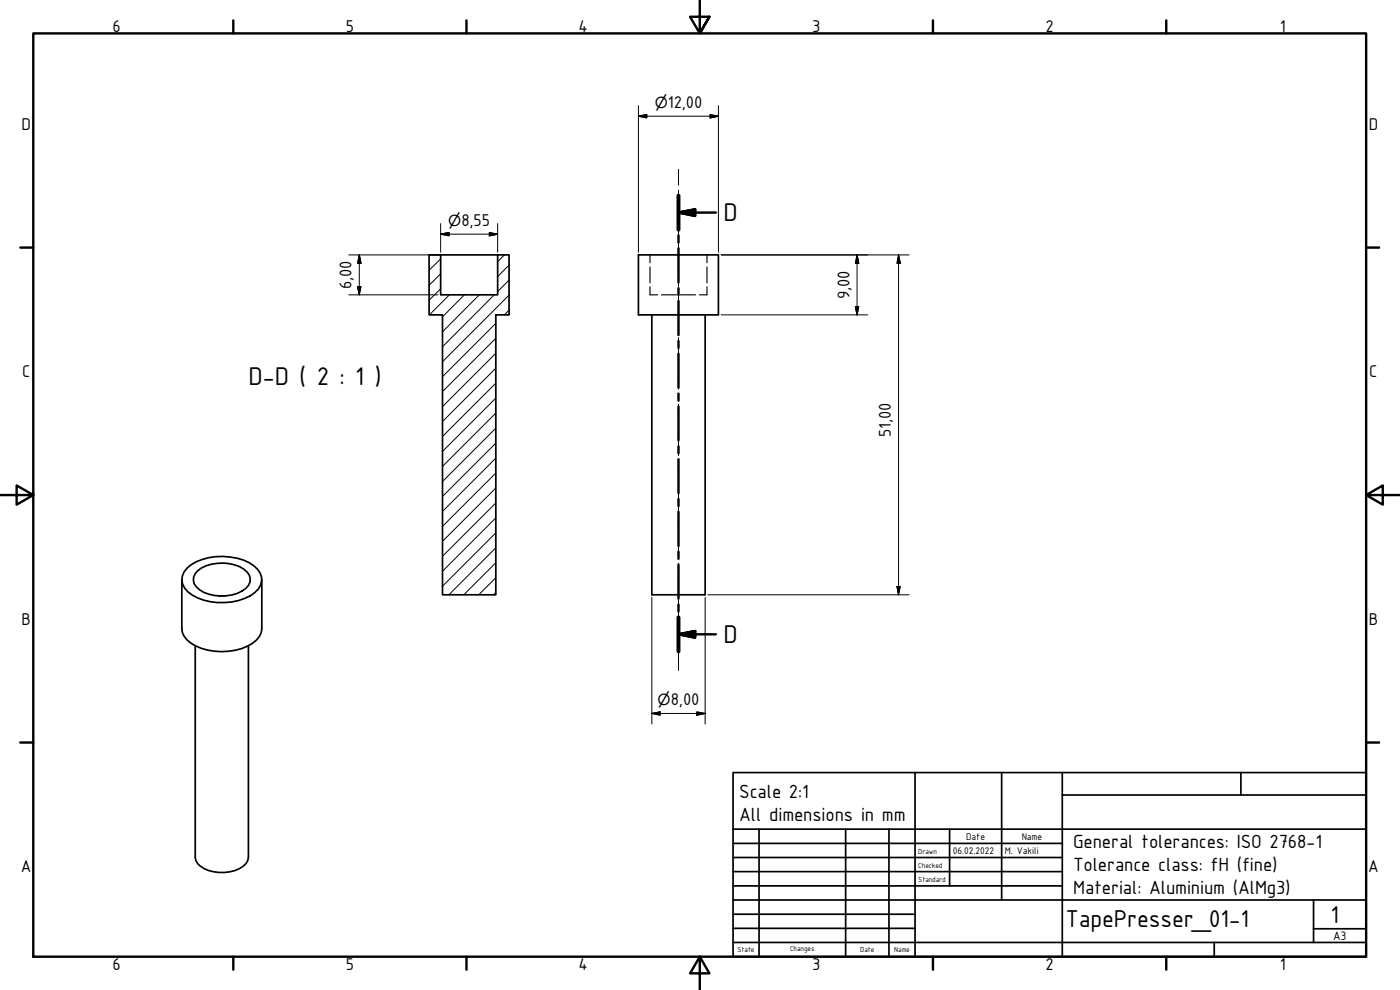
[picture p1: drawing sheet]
<svg xmlns="http://www.w3.org/2000/svg" width="420mm" height="297mm" viewBox="0 0 420 297" stroke-linecap="round" stroke-linejoin="round" font-family="sans-serif">
<!-- layer: Hatch (ISO) -->
<g fill="none" stroke="#000" stroke-width=".3">
<path d="M128.9 76.5l-.1 .1M132.2 77.7l-3.4 3.4M151.4 76.5l-2 2M152.8 79.5l-3.4 3.5M132.2 86.6l-3.4 3.5M132.2 82.2l-3.4 3.4M134.9 88.5l-6 6M139.4 88.5l-6.6 6.6M143.8 88.5l-11 11.1M148.3 88.5l-15.5 15.5M148.8 97l-16 16M152.8 93l-1.5 1.5"/>
<path d="M152.8 88.5l-20 20M152.8 84l-3.4 3.5M148.8 119.5l-16 16M148.8 115l-16 16M148.8 110.5l-16 16M148.8 106l-16 16M148.8 101.5l-16 16M148.8 137.4l-16 16M148.8 133l-16 16M148.8 128.5l-16 16M148.8 123.9l-16 16M148.8 159.9l-16 16"/>
<path d="M148.8 155.4l-16 16M148.8 150.9l-16 16M148.8 146.4l-16 16M148.8 141.9l-16 16M148.8 177.8l-.6 .7M148.8 173.3l-5.1 5.2M148.8 168.9l-9.6 9.6M148.8 164.4l-14.1 14.1"/>
</g>
<!-- layer: Hidden (ISO) -->
<path d="M195.1 76.5v2.4M212.2 76.5v2.4M195.1 86v2.5h2.3M195.1 80.1v4.8M198.5 88.5h4.5M204.2 88.5h4.5M212.2 86v2.5h-2.3M212.2 80.1v4.8" fill="none" stroke="#000" stroke-width=".34"/>
<!-- layer: Visible (ISO) -->
<path d="M128.8 76.5h3.4v12h17.2v-12h3.4v18h-4v84h-16v-84h-4zM132.2 76.5h17.2M191.6 76.5h24v18h-24zM195.6 94.5v84h16v-84M54.6 173.9v14.7a6.1 6.1 0 0 0 4.2 5.3 18.5 18.5 0 0 0 17-.9 5.6 5.6 0 0 0 2.8-4.4v-14.7M56.1 170.5a17.2 17.2 0 0 1 16.8-2.5 8.2 8.2 0 0 1 5.6 5.1 4.9 4.9 0 0 1-2.1 4.7 17.7 17.7 0 0 1-20-.2 4.6 4.6 0 0 1-.3-7.1zM59.4 171.2a12.7 12.7 0 0 1 13.8-.4 3.4 3.4 0 0 1 .5 5.8 12.6 12.6 0 0 1-13.8 .4 3.4 3.4 0 0 1-.5-5.8zM65.5 178.8h2.1M58.6 193.7v63.5a5.8 5.8 0 0 0 5.5 4.4 11 11 0 0 0 9.8-2.5l.5-1 .1-.9v-63.5" fill="none" stroke="#000" stroke-width=".51"/>
<!-- layer: Section Line (ISO) -->
<g fill="none" stroke="#000" stroke-width=".72">
<path d="M203.6 58.7v10.2M203.6 63.8l5-1v2zM203.6 70.6v2.2M203.6 74.5v10.2M203.6 63.8h11.2M203.6 86.5v2M203.6 90.3v10.2M203.6 102.3v2.1M203.6 106.1v10.3M203.6 118.1v2.1M203.6 121.9v10.3M203.6 133.9v2.1"/>
<path d="M203.6 137.8v10.2M203.6 149.7v2.1M203.6 153.6v10.2M203.6 165.6v2.1M203.6 169.4v10.2M203.6 190.3l5-1v2zM203.6 181.4v2.1M203.6 185.2v10.2M203.6 190.3h11.2"/>
</g>
<path d="M203.6 58.7v10.2M203.6 185.2v10.2" fill="none" stroke="#000" stroke-width="1.2"/>
<path d="M203.6 63.8l5-1zM203.6 63.8l5-1v2zM203.6 190.3l5-1zM203.6 190.3l5-1v2z" fill="#000" stroke="#000" stroke-width=".72"/>
<!-- layer: Border (ISO) -->
<g fill="none" stroke="#000" stroke-width=".72">
<path d="M10 10h400v277h-400zM70 6.1v3.9M140 6.1v3.9M210 0v10l-2.9-5h5.8l-2.9 5 2.9-5M280 6.1v3.9M350 6.1v3.9M6.1 74.3h3.9M410 74.3h3.9M0 148.5h10l-5-2.8v5.7l5-2.9M410 148.5l5 2.9v-5.7l-5 2.8h10M6.1 222.8h3.9M410 222.8h3.9"/>
<path d="M70 287v3.9M140 287v3.9M210 287l2.9 5h-5.8l2.9-5v10M280 287v3.9M350 287v3.9"/>
</g>
<!-- layer: Title (ISO) -->
<g fill="none" stroke="#000" stroke-width=".51">
<path d="M220 231.8h190v55.2h-190zM274.6 231.8v55.2M300.6 231.8v38.2M318.8 238.5h91.2M318.8 231.8v55.2M372.4 231.8v6.7M220 253.1h98.8M220 257.3h98.8M220 248.8h190M227.8 248.8v38.2M253.8 248.8v38.2M266.8 248.8v38.2"/>
<path d="M285 248.8v17M220 261.5h98.8M220 265.8h98.8M220 270h190M220 274.3h54.6M220 278.5h54.6M394.2 278.7h15.8M394.2 270v12.8M220 282.8h190M364.4 282.8v4.2"/>
</g>
<!-- layer: Dimension (ISO) -->
<g fill="none" stroke="#000" stroke-width=".3">
<path d="M191.6 34.9l2.5-.5v1zM191.6 34.9h24M191.6 31.7v44M213.1 34.4l2.5 .5-2.5 .5zM215.6 31.7v44M104.6 76.5h26.8M107.8 76.5l.5 2.5h-1zM107.8 76.5v12M132.2 70.3l2.5-.5v1zM132.2 70.3h17.2M132.2 67.1v8.6M146.9 69.8l2.5 .5-2.5 .5z"/>
<path d="M149.4 67.1v8.6M216.4 76.5h56.4M257.2 76.5l.5 2.5h-1zM257.2 76.5v18M269.7 76.5l.5 2.5h-1zM269.7 76.5v102M104.6 88.5h26.8M107.3 86h1l-.5 2.5zM216.4 94.5h44M256.7 92h1l-.5 2.5zM195.6 179.3v37.9M211.6 179.3v37.9"/>
<path d="M212.4 178.5h60.4M269.2 176h1l-.5 2.5zM195.6 214.1l2.5-.5v1zM195.6 214.1h16M209.1 213.6l2.5 .5-2.5 .5z"/>
</g>
<g fill="#000" stroke="#000" stroke-width=".3">
<path d="M191.6 34.9l2.5-.5zM191.6 34.9l2.5-.5v1zM213.1 35.4l2.5-.5zM213.1 34.4l2.5 .5-2.5 .5zM107.8 76.5l.5 2.5zM107.8 76.5l.5 2.5h-1zM132.2 70.3l2.5-.5zM132.2 70.3l2.5-.5v1zM146.9 70.8l2.5-.5zM146.9 69.8l2.5 .5-2.5 .5zM257.2 76.5l.5 2.5zM257.2 76.5l.5 2.5h-1z"/>
<path d="M269.7 76.5l.5 2.5zM269.7 76.5l.5 2.5h-1zM107.3 86l.5 2.5zM107.3 86h1l-.5 2.5zM256.7 92l.5 2.5zM256.7 92h1l-.5 2.5zM269.2 176l.5 2.5zM269.2 176h1l-.5 2.5zM195.6 214.1l2.5-.5zM195.6 214.1l2.5-.5v1zM209.1 214.6l2.5-.5zM209.1 213.6l2.5 .5-2.5 .5z"/>
</g>
<!-- layer: Centerline (ISO) -->
<g fill="none" stroke="#000" stroke-width=".3">
<path d="M203.6 50.8v4.8M203.6 57.1v1.4M203.6 60.1v4.7M203.6 66.3v1.5M203.6 69.2v13.7M203.6 84.4v1.5M203.6 87.4v4M203.6 92.9v1.5M203.6 95.9v4M203.6 101.3v1.6M203.6 104.3v4M203.6 109.8v1.5"/>
<path d="M203.6 112.8v3.9M203.6 118.3v1.4M203.6 121.3v3.9M203.6 126.7v1.5M203.6 129.7v4M203.6 135.2v1.5M203.6 138.2v3.9M203.6 143.6v1.5M203.6 146.6v4M203.6 152.1v1.5M203.6 155.1v3.9M203.6 160.6v1.4"/>
<path d="M203.6 163.6v3.9M203.6 169v1.5M203.6 172v16.8M203.6 190.3v1.5M203.6 193.3v7.9"/>
</g>
<g font-size="8.3">
<text x="217.1" y="66.4">D</text>
<text x="74.6" y="115.4">D-D ( 2 : 1 )</text>
<text x="217.1" y="192.9">D</text>
</g>
<g font-size="7.9">
<text x="319.8" y="278.2">TapePresser_01-1</text>
<text x="399.3" y="276.8">1</text>
</g>
<g font-size="6.2">
<text x="221.9" y="239.3">Scale 2:1</text>
<text x="221.9" y="246.3">All dimensions in mm</text>
<text x="322.1" y="254.3">General tolerances: ISO 2768-1</text>
<text x="322.1" y="261.3">Tolerance class: fH (fine)</text>
<text x="322.1" y="268.3">Material: Aluminium (AlMg3)</text>
</g>
<g font-size="5.5">
<text x="33.8" y="9.6">6</text>
<text x="103.8" y="9.6">5</text>
<text x="173.6" y="9.6">4</text>
<text x="243.8" y="9.6">3</text>
<text x="313.8" y="9.6">2</text>
<text x="384.1" y="9.6">1</text>
<text x="200.4" y="32.4">12,00</text>
<text x="6.4" y="38.9">D</text>
<text x="410.8" y="38.9">D</text>
<text x="138.5" y="67.8">8,55</text>
<text x="105.5" y="86.8" transform="rotate(-90 105.5 86.8)">6,00</text>
<text x="254.9" y="89.7" transform="rotate(-90 254.9 89.7)">9,00</text>
<text x="6.6" y="113.1">C</text>
<text x="410.9" y="113.1">C</text>
<text x="267.4" y="131.2" transform="rotate(-90 267.4 131.2)">51,00</text>
<text x="6.4" y="187.4">B</text>
<text x="410.8" y="187.4">B</text>
<text x="201.3" y="211.6">8,00</text>
<text x="6.3" y="261.6">A</text>
<text x="410.6" y="261.6">A</text>
<text x="33.8" y="290.9">6</text>
<text x="103.8" y="290.9">5</text>
<text x="173.6" y="290.9">4</text>
<text x="243.8" y="290.9">3</text>
<text x="313.8" y="290.9">2</text>
<text x="384.1" y="290.9">1</text>
</g>
<g font-size="4.6">
<text x="196.5" y="32.4">⌀</text>
<text x="134.5" y="67.8">⌀</text>
<text x="197.4" y="211.6">⌀</text>
</g>
<text font-size="3.9" x="400.1" y="282">A3</text>
<g font-size="3.1">
<text x="286" y="256.3">06.02.2022</text>
<text x="290" y="252">Date</text>
<text x="301.6" y="256.3">M. Vakili</text>
<text x="306.6" y="252">Name</text>
</g>
<g font-size="2.4">
<text x="275.6" y="256.3">Drawn</text>
<text x="275.6" y="260.5">Checked</text>
<text x="275.6" y="264.8">Standard</text>
<text x="221.4" y="285.7">State</text>
<text x="237.1" y="285.4">Changes</text>
<text x="258.2" y="285.7">Date</text>
<text x="268.4" y="285.7">Name</text>
</g>
</svg>
